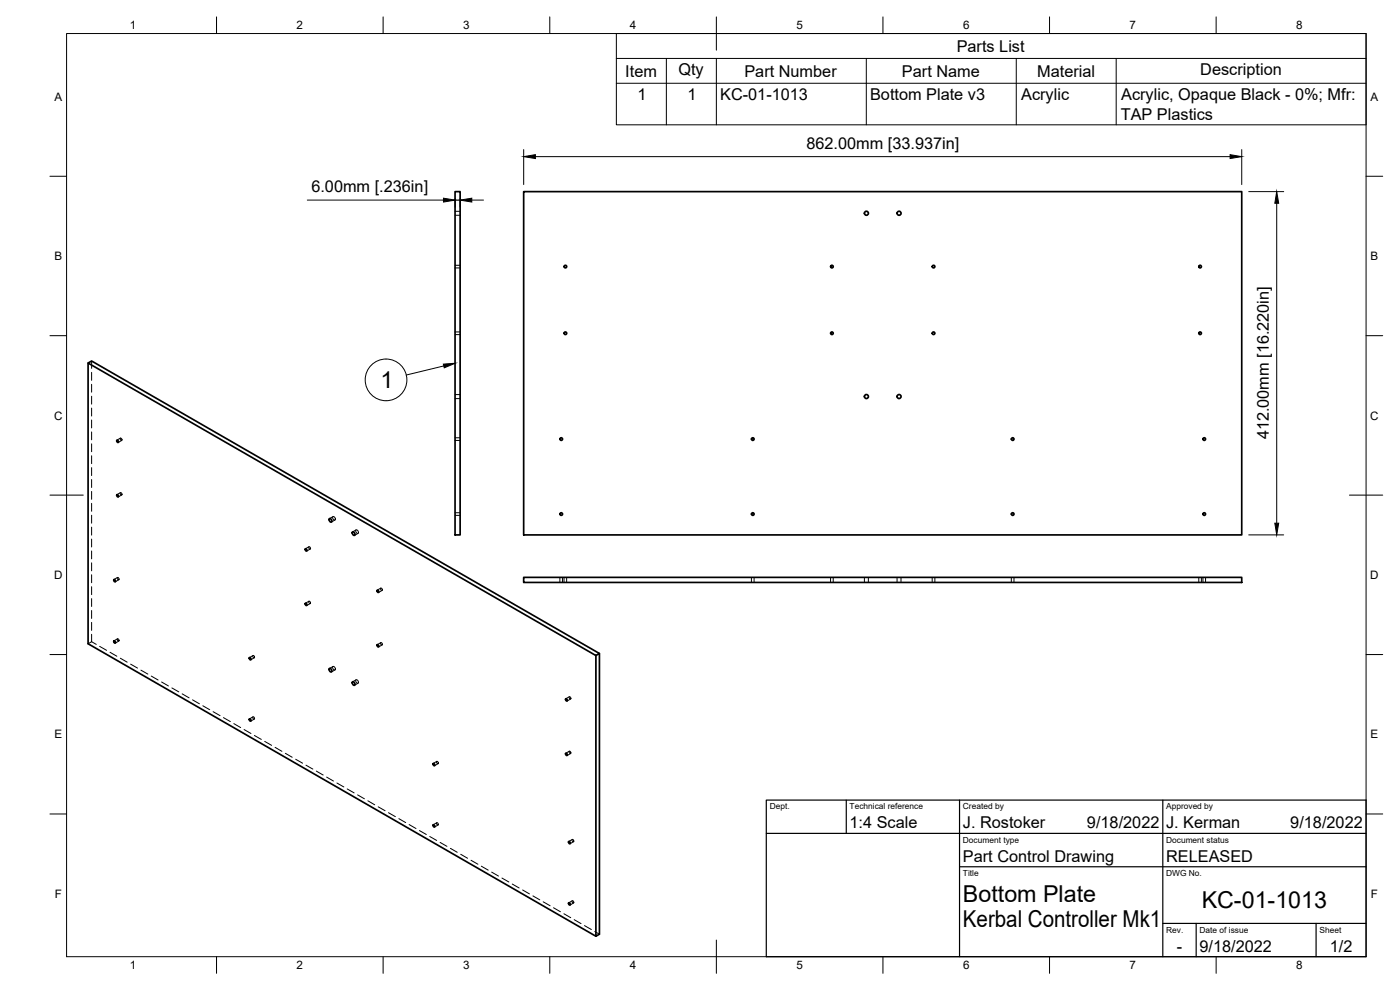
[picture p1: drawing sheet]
<svg xmlns="http://www.w3.org/2000/svg" width="420mm" height="297mm" viewBox="0 0 420 297" stroke-linecap="round" stroke-linejoin="round" font-family="sans-serif">
<!-- layer: Visible -->
<g fill="none" stroke="#000" stroke-width=".51">
<path d="M136.6 57.5h1.5v103h-1.5zM157.2 57.5h215.5v103h-215.5zM26.4 108.9l1.1-.6 152.4 87.8-1.1 .6zM26.4 108.9v84.3l152.4 87.7M35.1 132.1l.3 .1 .1 .5-.3-.1zM35.1 148.5l.3 .1 .1 .5-.3-.2zM98.8 155.7l.6 .1 .1 .8-.5-.2zM105.8 159.6l.5 .2 .2 .8-.6-.2zM34.2 173.9l.3 .1 .1 .5-.3-.1zM91.6 164.7l.4 .1 .1 .5-.4-.1zM113.2 177.1l.4 .1 .1 .5-.4-.1zM157.2 173.2h215.5v1.6h-215.5z"/>
<path d="M34.2 192.3l.3 .1 .1 .5-.3-.1zM74.8 197.3l.4 .1 .1 .5-.4-.1zM91.6 181l.4 .1 .1 .5-.4-.1zM113.2 193.5l.4 .1 .1 .5-.4-.1zM179.9 196.1v84.2l-1.1 .6v-84.2M74.8 215.7l.4 .1 .1 .5-.4-.1zM98.8 200.6l.6 .2 .1 .7-.5-.1zM105.8 204.6l.5 .2 .2 .7-.6-.1zM169.8 209.7l.3 .1 .1 .5-.3-.1zM130 229.1l.4 .1 .1 .5-.4-.1zM169.8 226l.3 .1 .1 .5-.3-.1zM130 247.5l.4 .1 .1 .5-.4-.1z"/>
<path d="M170.7 252.5l.3 .1 .1 .5-.3-.1zM170.7 270.9l.3 .1 .1 .5-.3-.1z"/>
<circle cx="169.7" cy="80" r=".39"/>
<circle cx="249.7" cy="80" r=".39"/>
<circle cx="260" cy="64" r=".6"/>
<circle cx="269.8" cy="64" r=".6"/>
<circle cx="280.2" cy="80" r=".39"/>
<circle cx="360.2" cy="80" r=".39"/>
<circle cx="169.7" cy="100" r=".39"/>
<circle cx="249.7" cy="100" r=".39"/>
<circle cx="280.2" cy="100" r=".39"/>
<circle cx="360.2" cy="100" r=".39"/>
<circle cx="260" cy="119" r=".6"/>
<circle cx="269.8" cy="119" r=".6"/>
<circle cx="168.4" cy="131.7" r=".39"/>
<circle cx="225.9" cy="131.7" r=".39"/>
<circle cx="303.9" cy="131.7" r=".39"/>
<circle cx="361.4" cy="131.7" r=".39"/>
<circle cx="168.4" cy="154.2" r=".39"/>
<circle cx="225.9" cy="154.2" r=".39"/>
<circle cx="303.9" cy="154.2" r=".39"/>
<circle cx="361.4" cy="154.2" r=".39"/>
</g>
<!-- layer: Hidden -->
<g fill="none" stroke="#000" stroke-width=".3">
<path d="M136.6 79.6h1.5M136.6 64.6h1.5M136.6 63.4h1.5M136.6 80.4h1.5M136.6 99.6h1.5M27.5 108.3v2.2M27.5 111.7v2.4M27.5 115.3v2.4M27.5 118.9v2.3M136.6 100.4h1.5M136.6 119.6h1.5M136.6 118.4h1.5"/>
<path d="M27.5 122.4v2.4M27.5 126v2.4M27.5 129.6v2.4M27.5 133.2v2.3M27.5 136.7v2.4M36.1 131.5h.1a.33 .33 0 0 1 .5 .2 .33 .33 0 0 1-.5 .4zM36.1 131.5l-1 .6M36.5 132.2l-1 .6M136.6 132.2h1.5M136.6 131.3h1.5M27.5 140.3v2.4M27.5 143.9v2.4"/>
<path d="M27.5 147.5v2.3M27.5 151v2.4M27.5 154.6v2.4M27.5 158.2v2.4M36.1 147.9l.1-.1a.33 .33 0 0 1 .5 .3 .33 .33 0 0 1-.5 .3zM36.1 147.8l-1 .6M36.5 148.5l-1 .6M99.9 155l-1 .6M99.9 155a.58 .58 0 0 1 .7 .4 .58 .58 0 0 1-.3 .6l-.5-.6zM100.5 156l-1 .6M106.8 159a.57 .57 0 0 1 .7 .4 .57 .57 0 0 1-.2 .6l-.5-.4zM106.9 159l-1.1 .6"/>
<path d="M136.6 154.6h1.5M136.6 153.8h1.5M27.5 161.7v2.4M27.5 165.3v2.4M27.5 168.9v2.4M27.5 172.5v2.3M27.5 176v2.4M27.5 179.6v2.4M35.2 173.3h.2a.32 .32 0 0 1 .4 .3 .32 .32 0 0 1-.4 .3zM35.3 173.3l-1.1 .6M35.6 174l-1 .6M92.7 164h.1a.33 .33 0 0 1 .4 .3 .33 .33 0 0 1-.4 .3z"/>
<path d="M92.7 164l-1 .7M93.1 164.7l-1 .6M107.5 160l-1.1 .6M114.3 176.5a.33 .33 0 0 1 .5 .2 .33 .33 0 0 1-.4 .4zM114.3 176.5l-1.1 .6M114.7 177.2l-1.1 .6M168 173.2v1.6M168.8 173.2v1.6M169.3 173.2v1.6M170.1 173.2v1.6M225.5 173.2v1.6M226.3 173.2v1.6"/>
<path d="M249.3 173.2v1.6M250.1 173.2v1.6M259.4 173.2v1.6M260.6 173.2v1.6M269.2 173.2v1.6M270.4 173.2v1.6M279.8 173.2v1.6M280.6 173.2v1.6M303.5 173.2v1.6M304.3 173.2v1.6M359.8 173.2v1.6M360.6 173.2v1.6"/>
<path d="M361 173.2v1.6M361.8 173.2v1.6M27.5 192.5l1.4 .8M27.5 192.5l-1.1 .7M27.5 183.2v2.4M27.5 186.7v2.4M27.5 190.3v2.2M29.9 193.9l2.1 1.2M33 195.7l2.1 1.2M35.2 191.7a.32 .32 0 0 1 .5 .2 .32 .32 0 0 1-.3 .4zM35.3 191.7l-1.1 .6M35.6 192.3l-1 .7"/>
<path d="M36.1 197.5l2.1 1.2M39.2 199.3l2.1 1.2M75.9 196.7a.32 .32 0 0 1 .4 .2 .32 .32 0 0 1-.2 .4zM75.9 196.7l-1 .6M76.3 197.4l-1.1 .6M92.7 180.4h.1a.34 .34 0 0 1 .4 .3 .34 .34 0 0 1-.4 .3zM92.7 180.4l-1 .6M93.1 181.1l-1 .6M99.9 200a.57 .57 0 0 1 .7 .3 .57 .57 0 0 1-.3 .7l-.4-.4zM99.9 200l-1 .6M114.2 192.9l.1-.1a.33 .33 0 0 1 .5 .3 .33 .33 0 0 1-.4 .3zM114.3 192.8l-1.1 .6"/>
<path d="M114.7 193.5l-1.1 .6M42.3 201.1l2.1 1.2M45.4 202.8l2.1 1.2M48.5 204.6l2 1.2M51.6 206.4l2.1 1.2M54.7 208.2l2 1.2M57.8 210l2 1.2M60.9 211.8l2 1.1M64 213.5l2 1.2M67.1 215.3l2 1.2M70.2 217.1l2 1.2M73.3 218.9l2 1.2"/>
<path d="M75.9 215.1a.32 .32 0 0 1 .4 .2 .32 .32 0 0 1-.2 .4zM75.9 215.1l-1 .6M76.3 215.8l-1.1 .6M100.5 201l-1 .6M106.8 204a.54 .54 0 0 1 .7 .3 .54 .54 0 0 1-.2 .7l-.5-.4zM106.9 204l-1.1 .6M107.5 205l-1.1 .6M170.8 209h.2a.33 .33 0 0 1 .4 .3 .33 .33 0 0 1-.4 .4zM170.9 209l-1.1 .7M171.3 209.7l-1.1 .6M76.3 220.7l2.1 1.2M79.4 222.4l2.1 1.2"/>
<path d="M82.5 224.2l2.1 1.2M85.6 226l2.1 1.2M88.7 227.8l2.1 1.2M91.8 229.6l2.1 1.2M94.9 231.4l2.1 1.1M98 233.2l2.1 1.1M101.1 234.9l2.1 1.2M104.2 236.7l2.1 1.2M107.3 238.5l2.1 1.2M131 228.5a.32 .32 0 0 1 .5 .2 .32 .32 0 0 1-.3 .4zM131.1 228.4l-1.1 .7M131.5 229.1l-1.1 .7"/>
<path d="M170.8 225.4a.34 .34 0 0 1 .5 .2 .34 .34 0 0 1-.3 .4zM170.9 225.4l-1.1 .6M171.3 226.1l-1.1 .6M110.4 240.3l2.1 1.2M113.5 242.1l2.1 1.2M116.6 243.8l2.1 1.2M119.7 245.6l2.1 1.2M122.8 247.4l2 1.2M125.9 249.2l2.1 1.2M129 251l2 1.2M131 246.9a.32 .32 0 0 1 .5 .2 .32 .32 0 0 1-.3 .4zM131.1 246.9l-1.1 .5"/>
<path d="M131.5 247.5l-1.1 .6M132.1 252.8l2 1.1M135.2 254.5l2 1.2M138.3 256.3l2 1.2M141.4 258.1l2 1.2M144.5 259.9l2 1.2M171.7 251.9a.32 .32 0 0 1 .5 .2 .32 .32 0 0 1-.3 .4zM171.7 251.9l-1 .6M172.1 252.5l-1 .7M147.6 261.7l2 1.2M150.6 263.4l2.1 1.2M153.7 265.2l2.1 1.2"/>
<path d="M156.8 267l2.1 1.2M159.9 268.8l2.1 1.2M163 270.6l2.1 1.2M166.1 272.4l2.1 1.2M169.2 274.2l2.1 1.1M171.7 270.3a.32 .32 0 0 1 .5 .2 .32 .32 0 0 1-.3 .4zM171.7 270.3l-1 .6M172.1 270.9l-1 .7M172.3 275.9l2.1 1.2M175.4 277.7l2.1 1.2M178.5 279.5l1.4 .8"/>
</g>
<!-- layer: Border -->
<g fill="none" stroke="#000" stroke-width=".3">
<path d="M20 10.1h390v276.9h-390zM65 5.1v5M115 5.1v5M165 5.1v5M215 5.1v10M265 5.1v5M315 5.1v5M365 5.1v5M15 52.9h5M410 52.9h5M15 100.7h5M410 100.7h5"/>
<path d="M15 148.6h10M405 148.6h10M15 196.4h5M410 196.4h5M15 244.2h5M410 244.2h5M65 287v5M115 287v5M165 287v5M215 282.1v9.9M265 287v5M315 287v5"/>
<path d="M365 287v5"/>
</g>
<!-- layer: TitleBlock -->
<path d="M230 240.1h180v46.9h-180zM230 250h180M254 240.1v9.9M288 240.1v46.9M349 240.1v46.9M288 260.1h122M349 277.1h61M359 277.1v9.9M395 277.1v9.9" fill="none" stroke="#000" stroke-width=".36"/>
<!-- layer: FD_Dimensions -->
<path d="M136.6 59.6v2.6M138.1 59.6v2.6M157.2 44.9v10.5M160.7 47h208.5M372.7 44.9v10.5M374.8 57.5h10.5M92.2 60h40.9M136.6 60h1.5M141.6 60h3.5M383.2 61v96M374.8 160.5h10.5" fill="none" stroke="#000" stroke-width=".3"/>
<path d="M133.1 59.5l3.5 .5-3.5 .6zM138.1 60l3.5-.5v1.1zM157.2 47l3.5-.6v1.2zM369.2 46.4l3.5 .6-3.5 .6zM383.2 57.5l.6 3.5h-1.2zM382.6 157h1.2l-.6 3.5z" fill="#000" stroke="#000" stroke-width=".3"/>
<!-- layer: Parts Lists -->
<path d="M185 10.1h225v27.4h-225zM185 17.5h225M200 17.5v20M215 17.5v20M260 17.5v20M305 17.5v20M335 17.5v20M185 25h225" fill="none" stroke="#000" stroke-width=".3"/>
<!-- layer: Balloons -->
<circle cx="115.9" cy="114" r="6.3" fill="none" stroke="#000" stroke-width=".3"/>
<!-- layer: 0 -->
<path d="M133.1 109.2l3.5-.2-3.3 1.4z" fill="#000" stroke="#000" stroke-width=".3"/>
<path d="M133.2 109.8l-11.3 2.7" fill="none" stroke="#000" stroke-width=".3"/>
<g font-size="7">
<text x="114.2" y="116.5">1</text>
<text x="289" y="270.6">Bottom Plate</text>
<text x="360.6" y="272.3">KC-01-1013</text>
<text x="289" y="278.1">Kerbal Controller Mk1</text>
</g>
<g font-size="4.9">
<text x="287.1" y="15.5">Parts List</text>
<text x="187.7" y="23">Item</text>
<text x="203.6" y="22.5">Qty</text>
<text x="223.4" y="23">Part Number</text>
<text x="270.7" y="23">Part Name</text>
<text x="311.3" y="23">Material</text>
<text x="360.2" y="22.5">Description</text>
<text x="191.3" y="29.9">1</text>
<text x="206.3" y="29.9">1</text>
<text x="216.1" y="30">KC-01-1013</text>
<text x="261.1" y="30">Bottom Plate v3</text>
<text x="306.5" y="30">Acrylic</text>
<text x="336.4" y="35.9">TAP Plastics</text>
<text x="336.5" y="30.1">Acrylic, Opaque Black - 0%; Mfr:</text>
<text x="242" y="44.6">862.00mm [33.937in]</text>
<text x="93.5" y="57.7">6.00mm [.236in]</text>
<text x="380.8" y="131.8" transform="rotate(-90 380.8 131.8)">412.00mm [16.220in]</text>
<text x="255" y="248.5">1:4 Scale</text>
<text x="289" y="248.5">J. Rostoker</text>
<text x="326.2" y="248.5">9/18/2022</text>
<text x="350" y="248.5">J. Kerman</text>
<text x="387.2" y="248.5">9/18/2022</text>
<text x="289" y="258.6">Part Control Drawing</text>
<text x="350" y="258.6">RELEASED</text>
<text x="353.2" y="285.7">-</text>
<text x="360" y="285.5">9/18/2022</text>
<text x="399.1" y="285.7">1/2</text>
</g>
<g font-size="3.5">
<text x="39" y="8.8">1</text>
<text x="89" y="8.8">2</text>
<text x="139" y="8.8">3</text>
<text x="189" y="8.8">4</text>
<text x="239" y="8.8">5</text>
<text x="289" y="8.8">6</text>
<text x="339" y="8.8">7</text>
<text x="389" y="8.8">8</text>
<text x="16.3" y="30.2">A</text>
<text x="411.3" y="30.2">A</text>
<text x="16.3" y="78">B</text>
<text x="411.3" y="78">B</text>
<text x="16.2" y="125.9">C</text>
<text x="411.2" y="125.9">C</text>
<text x="16.2" y="173.7">D</text>
<text x="411.2" y="173.7">D</text>
<text x="16.3" y="221.6">E</text>
<text x="411.3" y="221.6">E</text>
<text x="16.4" y="269.4">F</text>
<text x="411.4" y="269.4">F</text>
<text x="39" y="290.8">1</text>
<text x="89" y="290.8">2</text>
<text x="139" y="290.8">3</text>
<text x="189" y="290.8">4</text>
<text x="239" y="290.8">5</text>
<text x="289" y="290.8">6</text>
<text x="339" y="290.8">7</text>
<text x="389" y="290.8">8</text>
</g>
<g font-size="2.5">
<text x="231" y="242.9">Dept.</text>
<text x="255" y="242.9">Technical reference</text>
<text x="289" y="242.9">Created by</text>
<text x="350" y="242.9">Approved by</text>
<text x="289" y="252.8">Document type</text>
<text x="350" y="252.8">Document status</text>
<text x="289" y="262.9">Title</text>
<text x="350" y="262.9">DWG No.</text>
<text x="350" y="279.9">Rev.</text>
<text x="360" y="279.9">Date of issue</text>
<text x="396" y="279.9">Sheet</text>
</g>
</svg>
